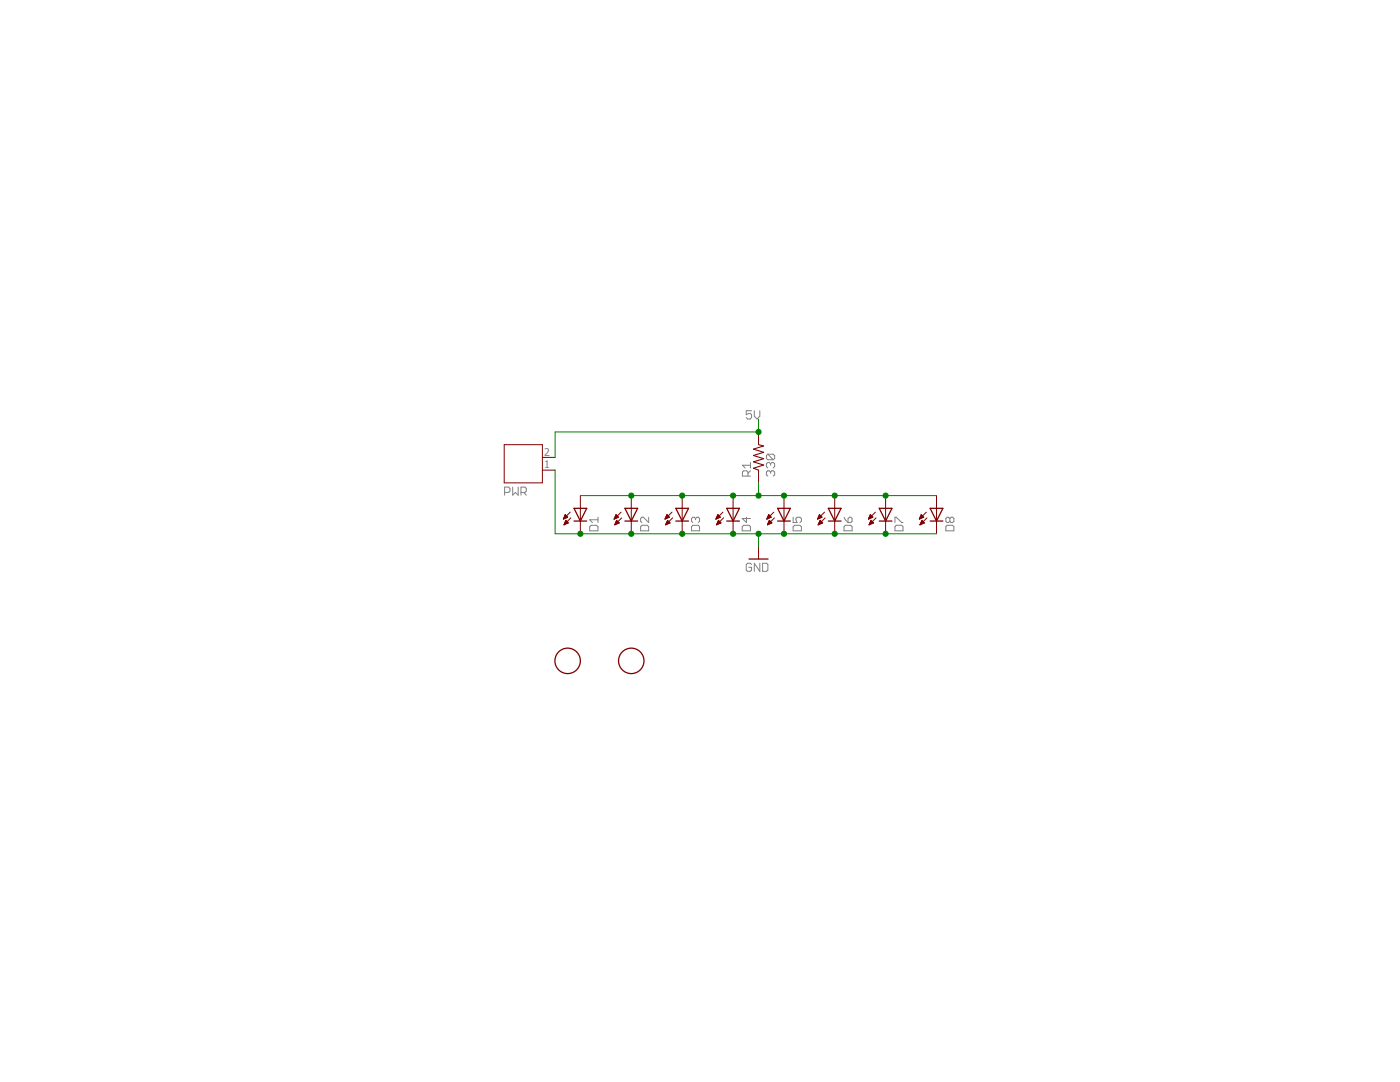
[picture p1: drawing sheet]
<?xml version="1.0" encoding="utf-8"?>
<!DOCTYPE eagle SYSTEM "eagle.dtd">
<!--
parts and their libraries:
SparkFun-Aesthetics: Licensing: Creative Commons ShareAlike 4.0 International - https://creativecommons.org/licenses/by-sa/4.0
-->
<eagle version="7.3.0">
<drawing>
<settings>
<setting alwaysvectorfont="no"/>
<setting verticaltext="up"/>
</settings>
<grid distance="0.1" unitdist="inch" unit="inch" style="lines" multiple="1" display="yes" altdistance="0.01" altunitdist="inch" altunit="inch"/>
<schematic xreflabel="%F%N/%S.%C%R" xrefpart="/%S.%C%R">
<libraries>
<library name="adafruit">
<symbols>
<symbol name="LED">
<wire x1="1.27" y1="0" x2="0" y2="-2.54" width="0.254" layer="94"/>
<wire x1="0" y1="-2.54" x2="-1.27" y2="0" width="0.254" layer="94"/>
<wire x1="1.27" y1="-2.54" x2="0" y2="-2.54" width="0.254" layer="94"/>
<wire x1="0" y1="-2.54" x2="-1.27" y2="-2.54" width="0.254" layer="94"/>
<wire x1="1.27" y1="0" x2="0" y2="0" width="0.254" layer="94"/>
<wire x1="0" y1="0" x2="-1.27" y2="0" width="0.254" layer="94"/>
<wire x1="0" y1="0" x2="0" y2="-2.54" width="0.1524" layer="94"/>
<wire x1="-2.032" y1="-0.762" x2="-3.429" y2="-2.159" width="0.1524" layer="94"/>
<wire x1="-1.905" y1="-1.905" x2="-3.302" y2="-3.302" width="0.1524" layer="94"/>
<text x="3.556" y="-4.572" size="1.778" layer="95" rot="R90">&gt;NAME</text>
<text x="5.715" y="-4.572" size="1.778" layer="96" rot="R90">&gt;VALUE</text>
<pin name="C" x="0" y="-5.08" visible="off" length="short" direction="pas" rot="R90"/>
<pin name="A" x="0" y="2.54" visible="off" length="short" direction="pas" rot="R270"/>
<polygon width="0.1524" layer="94">
<vertex x="-3.429" y="-2.159"/>
<vertex x="-3.048" y="-1.27"/>
<vertex x="-2.54" y="-1.778"/>
</polygon>
<polygon width="0.1524" layer="94">
<vertex x="-3.302" y="-3.302"/>
<vertex x="-2.921" y="-2.413"/>
<vertex x="-2.413" y="-2.921"/>
</polygon>
</symbol>
<symbol name="R-US">
<wire x1="-2.54" y1="0" x2="-2.159" y2="1.016" width="0.2032" layer="94"/>
<wire x1="-2.159" y1="1.016" x2="-1.524" y2="-1.016" width="0.2032" layer="94"/>
<wire x1="-1.524" y1="-1.016" x2="-0.889" y2="1.016" width="0.2032" layer="94"/>
<wire x1="-0.889" y1="1.016" x2="-0.254" y2="-1.016" width="0.2032" layer="94"/>
<wire x1="-0.254" y1="-1.016" x2="0.381" y2="1.016" width="0.2032" layer="94"/>
<wire x1="0.381" y1="1.016" x2="1.016" y2="-1.016" width="0.2032" layer="94"/>
<wire x1="1.016" y1="-1.016" x2="1.651" y2="1.016" width="0.2032" layer="94"/>
<wire x1="1.651" y1="1.016" x2="2.286" y2="-1.016" width="0.2032" layer="94"/>
<wire x1="2.286" y1="-1.016" x2="2.54" y2="0" width="0.2032" layer="94"/>
<text x="-3.81" y="1.4986" size="1.778" layer="95">&gt;NAME</text>
<text x="-3.81" y="-3.302" size="1.778" layer="96">&gt;VALUE</text>
<pin name="2" x="5.08" y="0" visible="off" length="short" direction="pas" swaplevel="1" rot="R180"/>
<pin name="1" x="-5.08" y="0" visible="off" length="short" direction="pas" swaplevel="1"/>
</symbol>
<symbol name="DOT">
<circle x="0" y="0" radius="2.54" width="0.254" layer="94"/>
</symbol>
</symbols>
<devicesets>
<deviceset name="LED" prefix="LED" uservalue="yes">
<gates>
<gate name="G$1" symbol="LED" x="0" y="0"/>
</gates>
<devices>
<device name="SMT1206" package="1206">
<connects>
<connect gate="G$1" pin="A" pad="A"/>
<connect gate="G$1" pin="C" pad="C"/>
</connects>
<technologies>
<technology name=""/>
</technologies>
</device>
<device name="LD260" package="LD260">
<connects>
<connect gate="G$1" pin="A" pad="A"/>
<connect gate="G$1" pin="C" pad="K"/>
</connects>
<technologies>
<technology name=""/>
</technologies>
</device>
<device name="SQR2X5" package="LED2X5">
<connects>
<connect gate="G$1" pin="A" pad="A"/>
<connect gate="G$1" pin="C" pad="K"/>
</connects>
<technologies>
<technology name=""/>
</technologies>
</device>
<device name="3MM" package="LED3MM">
<connects>
<connect gate="G$1" pin="A" pad="A"/>
<connect gate="G$1" pin="C" pad="K"/>
</connects>
<technologies>
<technology name=""/>
</technologies>
</device>
<device name="5MM" package="LED5MM">
<connects>
<connect gate="G$1" pin="A" pad="A"/>
<connect gate="G$1" pin="C" pad="K"/>
</connects>
<technologies>
<technology name=""/>
</technologies>
</device>
<device name="LSU260" package="LSU260">
<connects>
<connect gate="G$1" pin="A" pad="A"/>
<connect gate="G$1" pin="C" pad="K"/>
</connects>
<technologies>
<technology name=""/>
</technologies>
</device>
<device name="LZR181" package="LZR181">
<connects>
<connect gate="G$1" pin="A" pad="A"/>
<connect gate="G$1" pin="C" pad="K"/>
</connects>
<technologies>
<technology name=""/>
</technologies>
</device>
<device name="B152" package="Q62902-B152">
<connects>
<connect gate="G$1" pin="A" pad="A"/>
<connect gate="G$1" pin="C" pad="K"/>
</connects>
<technologies>
<technology name=""/>
</technologies>
</device>
<device name="B153" package="Q62902-B153">
<connects>
<connect gate="G$1" pin="A" pad="A"/>
<connect gate="G$1" pin="C" pad="K"/>
</connects>
<technologies>
<technology name=""/>
</technologies>
</device>
<device name="B155" package="Q62902-B155">
<connects>
<connect gate="G$1" pin="A" pad="A"/>
<connect gate="G$1" pin="C" pad="K"/>
</connects>
<technologies>
<technology name=""/>
</technologies>
</device>
<device name="B156" package="Q62902-B156">
<connects>
<connect gate="G$1" pin="A" pad="A"/>
<connect gate="G$1" pin="C" pad="K"/>
</connects>
<technologies>
<technology name=""/>
</technologies>
</device>
<device name="SFH480" package="SFH480">
<connects>
<connect gate="G$1" pin="A" pad="A"/>
<connect gate="G$1" pin="C" pad="K"/>
</connects>
<technologies>
<technology name=""/>
</technologies>
</device>
<device name="SFH482" package="SFH482">
<connects>
<connect gate="G$1" pin="A" pad="A"/>
<connect gate="G$1" pin="C" pad="K"/>
</connects>
<technologies>
<technology name=""/>
</technologies>
</device>
<device name="SQR5.7X3.2" package="U57X32">
<connects>
<connect gate="G$1" pin="A" pad="A"/>
<connect gate="G$1" pin="C" pad="K"/>
</connects>
<technologies>
<technology name=""/>
</technologies>
</device>
<device name="IRL80A" package="IRL80A">
<connects>
<connect gate="G$1" pin="A" pad="A"/>
<connect gate="G$1" pin="C" pad="K"/>
</connects>
<technologies>
<technology name=""/>
</technologies>
</device>
<device name="P-LCC-2" package="P-LCC-2">
<connects>
<connect gate="G$1" pin="A" pad="A"/>
<connect gate="G$1" pin="C" pad="C"/>
</connects>
<technologies>
<technology name=""/>
</technologies>
</device>
<device name="MINI-TOP" package="OSRAM-MINI-TOP-LED">
<connects>
<connect gate="G$1" pin="A" pad="A"/>
<connect gate="G$1" pin="C" pad="C"/>
</connects>
<technologies>
<technology name=""/>
</technologies>
</device>
<device name="SIDELED" package="OSRAM-SIDELED">
<connects>
<connect gate="G$1" pin="A" pad="A"/>
<connect gate="G$1" pin="C" pad="C"/>
</connects>
<technologies>
<technology name=""/>
</technologies>
</device>
<device name="SMART-LED" package="SMART-LED">
<connects>
<connect gate="G$1" pin="A" pad="A"/>
<connect gate="G$1" pin="C" pad="B"/>
</connects>
<technologies>
<technology name=""/>
</technologies>
</device>
<device name="P-LCC-2-BACK" package="P-LCC-2-TOPLED-RG">
<connects>
<connect gate="G$1" pin="A" pad="A"/>
<connect gate="G$1" pin="C" pad="C"/>
</connects>
<technologies>
<technology name=""/>
</technologies>
</device>
<device name="MICRO-SIDELED" package="MICRO-SIDELED">
<connects>
<connect gate="G$1" pin="A" pad="A"/>
<connect gate="G$1" pin="C" pad="C"/>
</connects>
<technologies>
<technology name=""/>
</technologies>
</device>
<device name="P-LCC-4" package="P-LCC-4">
<connects>
<connect gate="G$1" pin="A" pad="A"/>
<connect gate="G$1" pin="C" pad="C@4"/>
</connects>
<technologies>
<technology name=""/>
</technologies>
</device>
<device name="CHIP-LED0603" package="CHIP-LED0603">
<connects>
<connect gate="G$1" pin="A" pad="A"/>
<connect gate="G$1" pin="C" pad="C"/>
</connects>
<technologies>
<technology name=""/>
</technologies>
</device>
<device name="CHIP-LED0805" package="CHIP-LED0805">
<connects>
<connect gate="G$1" pin="A" pad="A"/>
<connect gate="G$1" pin="C" pad="C"/>
</connects>
<technologies>
<technology name=""/>
</technologies>
</device>
<device name="TOPLED-SANTANA" package="MINI-TOPLED-SANTANA">
<connects>
<connect gate="G$1" pin="A" pad="A"/>
<connect gate="G$1" pin="C" pad="C"/>
</connects>
<technologies>
<technology name=""/>
</technologies>
</device>
<device name="CHIPLED_0805" package="CHIPLED_0805">
<connects>
<connect gate="G$1" pin="A" pad="A"/>
<connect gate="G$1" pin="C" pad="C"/>
</connects>
<technologies>
<technology name=""/>
</technologies>
</device>
<device name="CHIPLED_1206" package="CHIPLED_1206">
<connects>
<connect gate="G$1" pin="A" pad="A"/>
<connect gate="G$1" pin="C" pad="C"/>
</connects>
<technologies>
<technology name=""/>
</technologies>
</device>
<device name="CHIPLED_0603" package="CHIPLED_0603">
<connects>
<connect gate="G$1" pin="A" pad="A"/>
<connect gate="G$1" pin="C" pad="C"/>
</connects>
<technologies>
<technology name=""/>
</technologies>
</device>
<device name="CHIPLED-0603-TTW" package="CHIPLED-0603-TTW">
<connects>
<connect gate="G$1" pin="A" pad="A@1"/>
<connect gate="G$1" pin="C" pad="C@1"/>
</connects>
<technologies>
<technology name=""/>
</technologies>
</device>
<device name="" package="SMARTLED-TTW">
<connects>
<connect gate="G$1" pin="A" pad="A@1"/>
<connect gate="G$1" pin="C" pad="C@1"/>
</connects>
<technologies>
<technology name=""/>
</technologies>
</device>
<device name="SMLK34" package="SMLK34">
<connects>
<connect gate="G$1" pin="A" pad="A"/>
<connect gate="G$1" pin="C" pad="K"/>
</connects>
<technologies>
<technology name=""/>
</technologies>
</device>
</devices>
</deviceset>
<deviceset name="R-US_" prefix="R" uservalue="yes">
<gates>
<gate name="G$1" symbol="R-US" x="0" y="0"/>
</gates>
<devices>
<device name="R0402" package="R0402">
<connects>
<connect gate="G$1" pin="1" pad="1"/>
<connect gate="G$1" pin="2" pad="2"/>
</connects>
<technologies>
<technology name=""/>
</technologies>
</device>
<device name="R0603" package="R0603">
<connects>
<connect gate="G$1" pin="1" pad="1"/>
<connect gate="G$1" pin="2" pad="2"/>
</connects>
<technologies>
<technology name=""/>
</technologies>
</device>
<device name="R0805" package="R0805">
<connects>
<connect gate="G$1" pin="1" pad="1"/>
<connect gate="G$1" pin="2" pad="2"/>
</connects>
<technologies>
<technology name=""/>
</technologies>
</device>
<device name="R0805W" package="R0805W">
<connects>
<connect gate="G$1" pin="1" pad="1"/>
<connect gate="G$1" pin="2" pad="2"/>
</connects>
<technologies>
<technology name=""/>
</technologies>
</device>
<device name="R1005" package="R1005">
<connects>
<connect gate="G$1" pin="1" pad="1"/>
<connect gate="G$1" pin="2" pad="2"/>
</connects>
<technologies>
<technology name=""/>
</technologies>
</device>
<device name="R1206" package="R1206">
<connects>
<connect gate="G$1" pin="1" pad="1"/>
<connect gate="G$1" pin="2" pad="2"/>
</connects>
<technologies>
<technology name=""/>
</technologies>
</device>
<device name="R1206W" package="R1206W">
<connects>
<connect gate="G$1" pin="1" pad="1"/>
<connect gate="G$1" pin="2" pad="2"/>
</connects>
<technologies>
<technology name=""/>
</technologies>
</device>
<device name="R1210" package="R1210">
<connects>
<connect gate="G$1" pin="1" pad="1"/>
<connect gate="G$1" pin="2" pad="2"/>
</connects>
<technologies>
<technology name=""/>
</technologies>
</device>
<device name="R1210W" package="R1210W">
<connects>
<connect gate="G$1" pin="1" pad="1"/>
<connect gate="G$1" pin="2" pad="2"/>
</connects>
<technologies>
<technology name=""/>
</technologies>
</device>
<device name="R2010" package="R2010">
<connects>
<connect gate="G$1" pin="1" pad="1"/>
<connect gate="G$1" pin="2" pad="2"/>
</connects>
<technologies>
<technology name=""/>
</technologies>
</device>
<device name="R2010W" package="R2010W">
<connects>
<connect gate="G$1" pin="1" pad="1"/>
<connect gate="G$1" pin="2" pad="2"/>
</connects>
<technologies>
<technology name=""/>
</technologies>
</device>
<device name="R2012" package="R2012">
<connects>
<connect gate="G$1" pin="1" pad="1"/>
<connect gate="G$1" pin="2" pad="2"/>
</connects>
<technologies>
<technology name=""/>
</technologies>
</device>
<device name="R2012W" package="R2012W">
<connects>
<connect gate="G$1" pin="1" pad="1"/>
<connect gate="G$1" pin="2" pad="2"/>
</connects>
<technologies>
<technology name=""/>
</technologies>
</device>
<device name="R2512" package="R2512">
<connects>
<connect gate="G$1" pin="1" pad="1"/>
<connect gate="G$1" pin="2" pad="2"/>
</connects>
<technologies>
<technology name=""/>
</technologies>
</device>
<device name="R2512W" package="R2512W">
<connects>
<connect gate="G$1" pin="1" pad="1"/>
<connect gate="G$1" pin="2" pad="2"/>
</connects>
<technologies>
<technology name=""/>
</technologies>
</device>
<device name="R3216" package="R3216">
<connects>
<connect gate="G$1" pin="1" pad="1"/>
<connect gate="G$1" pin="2" pad="2"/>
</connects>
<technologies>
<technology name=""/>
</technologies>
</device>
<device name="R3216W" package="R3216W">
<connects>
<connect gate="G$1" pin="1" pad="1"/>
<connect gate="G$1" pin="2" pad="2"/>
</connects>
<technologies>
<technology name=""/>
</technologies>
</device>
<device name="R3225" package="R3225">
<connects>
<connect gate="G$1" pin="1" pad="1"/>
<connect gate="G$1" pin="2" pad="2"/>
</connects>
<technologies>
<technology name=""/>
</technologies>
</device>
<device name="R3225W" package="R3225W">
<connects>
<connect gate="G$1" pin="1" pad="1"/>
<connect gate="G$1" pin="2" pad="2"/>
</connects>
<technologies>
<technology name=""/>
</technologies>
</device>
<device name="R5025" package="R5025">
<connects>
<connect gate="G$1" pin="1" pad="1"/>
<connect gate="G$1" pin="2" pad="2"/>
</connects>
<technologies>
<technology name=""/>
</technologies>
</device>
<device name="R5025W" package="R5025W">
<connects>
<connect gate="G$1" pin="1" pad="1"/>
<connect gate="G$1" pin="2" pad="2"/>
</connects>
<technologies>
<technology name=""/>
</technologies>
</device>
<device name="R6332" package="R6332">
<connects>
<connect gate="G$1" pin="1" pad="1"/>
<connect gate="G$1" pin="2" pad="2"/>
</connects>
<technologies>
<technology name=""/>
</technologies>
</device>
<device name="R6332W" package="R6332W">
<connects>
<connect gate="G$1" pin="1" pad="1"/>
<connect gate="G$1" pin="2" pad="2"/>
</connects>
<technologies>
<technology name=""/>
</technologies>
</device>
<device name="M0805" package="M0805">
<connects>
<connect gate="G$1" pin="1" pad="1"/>
<connect gate="G$1" pin="2" pad="2"/>
</connects>
<technologies>
<technology name=""/>
</technologies>
</device>
<device name="M1206" package="M1206">
<connects>
<connect gate="G$1" pin="1" pad="1"/>
<connect gate="G$1" pin="2" pad="2"/>
</connects>
<technologies>
<technology name=""/>
</technologies>
</device>
<device name="M1406" package="M1406">
<connects>
<connect gate="G$1" pin="1" pad="1"/>
<connect gate="G$1" pin="2" pad="2"/>
</connects>
<technologies>
<technology name=""/>
</technologies>
</device>
<device name="M2012" package="M2012">
<connects>
<connect gate="G$1" pin="1" pad="1"/>
<connect gate="G$1" pin="2" pad="2"/>
</connects>
<technologies>
<technology name=""/>
</technologies>
</device>
<device name="M2309" package="M2309">
<connects>
<connect gate="G$1" pin="1" pad="1"/>
<connect gate="G$1" pin="2" pad="2"/>
</connects>
<technologies>
<technology name=""/>
</technologies>
</device>
<device name="M3216" package="M3216">
<connects>
<connect gate="G$1" pin="1" pad="1"/>
<connect gate="G$1" pin="2" pad="2"/>
</connects>
<technologies>
<technology name=""/>
</technologies>
</device>
<device name="M3516" package="M3516">
<connects>
<connect gate="G$1" pin="1" pad="1"/>
<connect gate="G$1" pin="2" pad="2"/>
</connects>
<technologies>
<technology name=""/>
</technologies>
</device>
<device name="M5923" package="M5923">
<connects>
<connect gate="G$1" pin="1" pad="1"/>
<connect gate="G$1" pin="2" pad="2"/>
</connects>
<technologies>
<technology name=""/>
</technologies>
</device>
<device name="0204/5" package="0204/5">
<connects>
<connect gate="G$1" pin="1" pad="1"/>
<connect gate="G$1" pin="2" pad="2"/>
</connects>
<technologies>
<technology name=""/>
</technologies>
</device>
<device name="0204/7" package="0204/7">
<connects>
<connect gate="G$1" pin="1" pad="1"/>
<connect gate="G$1" pin="2" pad="2"/>
</connects>
<technologies>
<technology name=""/>
</technologies>
</device>
<device name="0207/10" package="0207/10">
<connects>
<connect gate="G$1" pin="1" pad="1"/>
<connect gate="G$1" pin="2" pad="2"/>
</connects>
<technologies>
<technology name=""/>
</technologies>
</device>
<device name="0207/12" package="0207/12">
<connects>
<connect gate="G$1" pin="1" pad="1"/>
<connect gate="G$1" pin="2" pad="2"/>
</connects>
<technologies>
<technology name=""/>
</technologies>
</device>
<device name="0207/15" package="0207/15">
<connects>
<connect gate="G$1" pin="1" pad="1"/>
<connect gate="G$1" pin="2" pad="2"/>
</connects>
<technologies>
<technology name=""/>
</technologies>
</device>
<device name="0207/2V" package="0207/2V">
<connects>
<connect gate="G$1" pin="1" pad="1"/>
<connect gate="G$1" pin="2" pad="2"/>
</connects>
<technologies>
<technology name=""/>
</technologies>
</device>
<device name="0207/5V" package="0207/5V">
<connects>
<connect gate="G$1" pin="1" pad="1"/>
<connect gate="G$1" pin="2" pad="2"/>
</connects>
<technologies>
<technology name=""/>
</technologies>
</device>
<device name="0207/7" package="0207/7">
<connects>
<connect gate="G$1" pin="1" pad="1"/>
<connect gate="G$1" pin="2" pad="2"/>
</connects>
<technologies>
<technology name=""/>
</technologies>
</device>
<device name="0309/10" package="0309/10">
<connects>
<connect gate="G$1" pin="1" pad="1"/>
<connect gate="G$1" pin="2" pad="2"/>
</connects>
<technologies>
<technology name=""/>
</technologies>
</device>
<device name="0309/12" package="0309/12">
<connects>
<connect gate="G$1" pin="1" pad="1"/>
<connect gate="G$1" pin="2" pad="2"/>
</connects>
<technologies>
<technology name=""/>
</technologies>
</device>
<device name="0411/12" package="0411/12">
<connects>
<connect gate="G$1" pin="1" pad="1"/>
<connect gate="G$1" pin="2" pad="2"/>
</connects>
<technologies>
<technology name=""/>
</technologies>
</device>
<device name="0411/15" package="0411/15">
<connects>
<connect gate="G$1" pin="1" pad="1"/>
<connect gate="G$1" pin="2" pad="2"/>
</connects>
<technologies>
<technology name=""/>
</technologies>
</device>
<device name="0411/3V" package="0411V">
<connects>
<connect gate="G$1" pin="1" pad="1"/>
<connect gate="G$1" pin="2" pad="2"/>
</connects>
<technologies>
<technology name=""/>
</technologies>
</device>
<device name="0414/15" package="0414/15">
<connects>
<connect gate="G$1" pin="1" pad="1"/>
<connect gate="G$1" pin="2" pad="2"/>
</connects>
<technologies>
<technology name=""/>
</technologies>
</device>
<device name="0414/5V" package="0414V">
<connects>
<connect gate="G$1" pin="1" pad="1"/>
<connect gate="G$1" pin="2" pad="2"/>
</connects>
<technologies>
<technology name=""/>
</technologies>
</device>
<device name="0617/17" package="0617/17">
<connects>
<connect gate="G$1" pin="1" pad="1"/>
<connect gate="G$1" pin="2" pad="2"/>
</connects>
<technologies>
<technology name=""/>
</technologies>
</device>
<device name="0617/22" package="0617/22">
<connects>
<connect gate="G$1" pin="1" pad="1"/>
<connect gate="G$1" pin="2" pad="2"/>
</connects>
<technologies>
<technology name=""/>
</technologies>
</device>
<device name="0617/5V" package="0617V">
<connects>
<connect gate="G$1" pin="1" pad="1"/>
<connect gate="G$1" pin="2" pad="2"/>
</connects>
<technologies>
<technology name=""/>
</technologies>
</device>
<device name="0922/22" package="0922/22">
<connects>
<connect gate="G$1" pin="1" pad="1"/>
<connect gate="G$1" pin="2" pad="2"/>
</connects>
<technologies>
<technology name=""/>
</technologies>
</device>
<device name="0613/5V" package="P0613V">
<connects>
<connect gate="G$1" pin="1" pad="1"/>
<connect gate="G$1" pin="2" pad="2"/>
</connects>
<technologies>
<technology name=""/>
</technologies>
</device>
<device name="0613/15" package="P0613/15">
<connects>
<connect gate="G$1" pin="1" pad="1"/>
<connect gate="G$1" pin="2" pad="2"/>
</connects>
<technologies>
<technology name=""/>
</technologies>
</device>
<device name="0817/22" package="P0817/22">
<connects>
<connect gate="G$1" pin="1" pad="1"/>
<connect gate="G$1" pin="2" pad="2"/>
</connects>
<technologies>
<technology name=""/>
</technologies>
</device>
<device name="0817/7V" package="P0817V">
<connects>
<connect gate="G$1" pin="1" pad="1"/>
<connect gate="G$1" pin="2" pad="2"/>
</connects>
<technologies>
<technology name=""/>
</technologies>
</device>
<device name="V234/12" package="V234/12">
<connects>
<connect gate="G$1" pin="1" pad="1"/>
<connect gate="G$1" pin="2" pad="2"/>
</connects>
<technologies>
<technology name=""/>
</technologies>
</device>
<device name="V235/17" package="V235/17">
<connects>
<connect gate="G$1" pin="1" pad="1"/>
<connect gate="G$1" pin="2" pad="2"/>
</connects>
<technologies>
<technology name=""/>
</technologies>
</device>
<device name="V526-0" package="V526-0">
<connects>
<connect gate="G$1" pin="1" pad="1"/>
<connect gate="G$1" pin="2" pad="2"/>
</connects>
<technologies>
<technology name=""/>
</technologies>
</device>
<device name="MELF0102AX" package="MINI_MELF-0102AX">
<connects>
<connect gate="G$1" pin="1" pad="1"/>
<connect gate="G$1" pin="2" pad="2"/>
</connects>
<technologies>
<technology name=""/>
</technologies>
</device>
<device name="0922V" package="0922V">
<connects>
<connect gate="G$1" pin="1" pad="1"/>
<connect gate="G$1" pin="2" pad="2"/>
</connects>
<technologies>
<technology name=""/>
</technologies>
</device>
<device name="MELF0102R" package="MINI_MELF-0102R">
<connects>
<connect gate="G$1" pin="1" pad="1"/>
<connect gate="G$1" pin="2" pad="2"/>
</connects>
<technologies>
<technology name=""/>
</technologies>
</device>
<device name="MELF0102W" package="MINI_MELF-0102W">
<connects>
<connect gate="G$1" pin="1" pad="1"/>
<connect gate="G$1" pin="2" pad="2"/>
</connects>
<technologies>
<technology name=""/>
</technologies>
</device>
<device name="MELF0204R" package="MINI_MELF-0204R">
<connects>
<connect gate="G$1" pin="1" pad="1"/>
<connect gate="G$1" pin="2" pad="2"/>
</connects>
<technologies>
<technology name=""/>
</technologies>
</device>
<device name="MELF0204W" package="MINI_MELF-0204W">
<connects>
<connect gate="G$1" pin="1" pad="1"/>
<connect gate="G$1" pin="2" pad="2"/>
</connects>
<technologies>
<technology name=""/>
</technologies>
</device>
<device name="MELF0207R" package="MINI_MELF-0207R">
<connects>
<connect gate="G$1" pin="1" pad="1"/>
<connect gate="G$1" pin="2" pad="2"/>
</connects>
<technologies>
<technology name=""/>
</technologies>
</device>
<device name="MELF0207W" package="MINI_MELF-0207W">
<connects>
<connect gate="G$1" pin="1" pad="1"/>
<connect gate="G$1" pin="2" pad="2"/>
</connects>
<technologies>
<technology name=""/>
</technologies>
</device>
<device name="RDH/15" package="RDH/15">
<connects>
<connect gate="G$1" pin="1" pad="1"/>
<connect gate="G$1" pin="2" pad="2"/>
</connects>
<technologies>
<technology name=""/>
</technologies>
</device>
<device name="0204/2V" package="0204V">
<connects>
<connect gate="G$1" pin="1" pad="1"/>
<connect gate="G$1" pin="2" pad="2"/>
</connects>
<technologies>
<technology name=""/>
</technologies>
</device>
<device name="0309/V" package="0309V">
<connects>
<connect gate="G$1" pin="1" pad="1"/>
<connect gate="G$1" pin="2" pad="2"/>
</connects>
<technologies>
<technology name=""/>
</technologies>
</device>
<device name="FLIPFLOP" package="0805-THM">
<connects>
<connect gate="G$1" pin="1" pad="1"/>
<connect gate="G$1" pin="2" pad="2"/>
</connects>
<technologies>
<technology name=""/>
</technologies>
</device>
<device name="FLIPFLOP7" package="0805-THM-7">
<connects>
<connect gate="G$1" pin="1" pad="1"/>
<connect gate="G$1" pin="2" pad="2"/>
</connects>
<technologies>
<technology name=""/>
</technologies>
</device>
<device name="0207/9" package="0207/9">
<connects>
<connect gate="G$1" pin="1" pad="1"/>
<connect gate="G$1" pin="2" pad="2"/>
</connects>
<technologies>
<technology name=""/>
</technologies>
</device>
</devices>
</deviceset>
<deviceset name="FIDUCIAL">
<gates>
<gate name="G$1" symbol="DOT" x="0" y="0"/>
</gates>
<devices>
<device name="" package="FIDUCIAL_1MM">
<technologies>
<technology name=""/>
</technologies>
</device>
</devices>
</deviceset>
</devicesets>
</library>
<library name="SparkFun-Aesthetics">
<symbols>
<symbol name="DGND">
<wire x1="-1.905" y1="0" x2="1.905" y2="0" width="0.254" layer="94"/>
<text x="-2.54" y="-2.54" size="1.778" layer="96">&gt;VALUE</text>
<pin name="GND" x="0" y="2.54" visible="off" length="short" direction="sup" rot="R270"/>
</symbol>
</symbols>
<devicesets>
<deviceset name="GND" prefix="GND">
<gates>
<gate name="1" symbol="DGND" x="0" y="0"/>
</gates>
<devices>
<device name="">
<technologies>
<technology name=""/>
</technologies>
</device>
</devices>
</deviceset>
</devicesets>
</library>
<library name="jst-ph">
<symbols>
<symbol name="CON02">
<wire x1="-2.54" y1="2.54" x2="-2.54" y2="-5.08" width="0.1524" layer="94"/>
<wire x1="-2.54" y1="-5.08" x2="5.08" y2="-5.08" width="0.1524" layer="94"/>
<wire x1="5.08" y1="-5.08" x2="5.08" y2="2.54" width="0.1524" layer="94"/>
<wire x1="5.08" y1="2.54" x2="-2.54" y2="2.54" width="0.1524" layer="94"/>
<text x="-2.54" y="3.302" size="1.778" layer="95">&gt;NAME</text>
<text x="-2.54" y="-7.366" size="1.778" layer="96">&gt;VALUE</text>
<pin name="2" x="7.62" y="-2.54" visible="pad" length="short" direction="pas" rot="R180"/>
<pin name="1" x="7.62" y="0" visible="pad" length="short" direction="pas" rot="R180"/>
</symbol>
</symbols>
<devicesets>
<deviceset name="JST-PH2" prefix="P" uservalue="yes">
<gates>
<gate name="G$1" symbol="CON02" x="0" y="0"/>
</gates>
<devices>
<device name="" package="JST-PH2">
<connects>
<connect gate="G$1" pin="1" pad="1"/>
<connect gate="G$1" pin="2" pad="2"/>
</connects>
<technologies>
<technology name=""/>
</technologies>
</device>
</devices>
</deviceset>
</devicesets>
</library>
</libraries>
<attributes>
</attributes>
<variantdefs>
</variantdefs>
<classes>
<class number="0" name="default" width="0" drill="0">
</class>
</classes>
<parts>
<part name="D1" library="adafruit" deviceset="LED" device="CHIPLED_1206"/>
<part name="D2" library="adafruit" deviceset="LED" device="CHIPLED_1206"/>
<part name="D3" library="adafruit" deviceset="LED" device="CHIPLED_1206"/>
<part name="D4" library="adafruit" deviceset="LED" device="CHIPLED_1206"/>
<part name="R1" library="adafruit" deviceset="R-US_" device="R1206" value="330"/>
<part name="GND1" library="SparkFun-Aesthetics" deviceset="GND" device=""/>
<part name="D5" library="adafruit" deviceset="LED" device="CHIPLED_1206"/>
<part name="D6" library="adafruit" deviceset="LED" device="CHIPLED_1206"/>
<part name="D7" library="adafruit" deviceset="LED" device="CHIPLED_1206"/>
<part name="D8" library="adafruit" deviceset="LED" device="CHIPLED_1206"/>
<part name="PWR" library="jst-ph" deviceset="JST-PH2" device=""/>
<part name="U$1" library="adafruit" deviceset="FIDUCIAL" device=""/>
<part name="U$2" library="adafruit" deviceset="FIDUCIAL" device=""/>
</parts>
<sheets>
<sheet>
<plain>
</plain>
<instances>
<instance part="D1" gate="G$1" x="25.4" y="45.72"/>
<instance part="D2" gate="G$1" x="35.56" y="45.72"/>
<instance part="D3" gate="G$1" x="45.72" y="45.72"/>
<instance part="D4" gate="G$1" x="55.88" y="45.72"/>
<instance part="R1" gate="G$1" x="60.96" y="55.88" rot="R90"/>
<instance part="GND1" gate="1" x="60.96" y="35.56"/>
<instance part="D5" gate="G$1" x="66.04" y="45.72"/>
<instance part="D6" gate="G$1" x="76.2" y="45.72"/>
<instance part="D7" gate="G$1" x="86.36" y="45.72"/>
<instance part="D8" gate="G$1" x="96.52" y="45.72"/>
<instance part="PWR" gate="G$1" x="12.7" y="53.34" rot="MR180"/>
<instance part="U$1" gate="G$1" x="22.86" y="15.24"/>
<instance part="U$2" gate="G$1" x="35.56" y="15.24"/>
</instances>
<busses>
</busses>
<nets>
<net name="5V" class="0">
<segment>
<pinref part="R1" gate="G$1" pin="2"/>
<wire x1="60.96" y1="60.96" x2="60.96" y2="63.5" width="0.1524" layer="91"/>
<label x="58.42" y="63.5" size="1.778" layer="95"/>
<wire x1="20.32" y1="60.96" x2="60.96" y2="60.96" width="0.1524" layer="91"/>
<junction x="60.96" y="60.96"/>
<pinref part="PWR" gate="G$1" pin="2"/>
<wire x1="20.32" y1="55.88" x2="20.32" y2="60.96" width="0.1524" layer="91"/>
</segment>
</net>
<net name="COMMON" class="0">
<segment>
<pinref part="D2" gate="G$1" pin="A"/>
<pinref part="D1" gate="G$1" pin="A"/>
<wire x1="25.4" y1="48.26" x2="35.56" y2="48.26" width="0.1524" layer="91"/>
<pinref part="D3" gate="G$1" pin="A"/>
<pinref part="D4" gate="G$1" pin="A"/>
<wire x1="45.72" y1="48.26" x2="55.88" y2="48.26" width="0.1524" layer="91"/>
<pinref part="D8" gate="G$1" pin="A"/>
<pinref part="D7" gate="G$1" pin="A"/>
<wire x1="96.52" y1="48.26" x2="86.36" y2="48.26" width="0.1524" layer="91"/>
<pinref part="D6" gate="G$1" pin="A"/>
<wire x1="86.36" y1="48.26" x2="76.2" y2="48.26" width="0.1524" layer="91"/>
<pinref part="D5" gate="G$1" pin="A"/>
<wire x1="76.2" y1="48.26" x2="66.04" y2="48.26" width="0.1524" layer="91"/>
<wire x1="55.88" y1="48.26" x2="60.96" y2="48.26" width="0.1524" layer="91"/>
<junction x="55.88" y="48.26"/>
<junction x="66.04" y="48.26"/>
<junction x="76.2" y="48.26"/>
<junction x="86.36" y="48.26"/>
<wire x1="60.96" y1="48.26" x2="66.04" y2="48.26" width="0.1524" layer="91"/>
<wire x1="35.56" y1="48.26" x2="45.72" y2="48.26" width="0.1524" layer="91"/>
<pinref part="R1" gate="G$1" pin="1"/>
<wire x1="60.96" y1="48.26" x2="60.96" y2="50.8" width="0.1524" layer="91"/>
<junction x="60.96" y="48.26"/>
<junction x="45.72" y="48.26"/>
<junction x="35.56" y="48.26"/>
</segment>
</net>
<net name="GND" class="0">
<segment>
<pinref part="D1" gate="G$1" pin="C"/>
<pinref part="D2" gate="G$1" pin="C"/>
<wire x1="25.4" y1="40.64" x2="35.56" y2="40.64" width="0.1524" layer="91"/>
<pinref part="D3" gate="G$1" pin="C"/>
<pinref part="D4" gate="G$1" pin="C"/>
<wire x1="35.56" y1="40.64" x2="45.72" y2="40.64" width="0.1524" layer="91"/>
<wire x1="45.72" y1="40.64" x2="55.88" y2="40.64" width="0.1524" layer="91"/>
<junction x="35.56" y="40.64"/>
<junction x="45.72" y="40.64"/>
<pinref part="D5" gate="G$1" pin="C"/>
<pinref part="D6" gate="G$1" pin="C"/>
<wire x1="66.04" y1="40.64" x2="76.2" y2="40.64" width="0.1524" layer="91"/>
<pinref part="D7" gate="G$1" pin="C"/>
<wire x1="76.2" y1="40.64" x2="86.36" y2="40.64" width="0.1524" layer="91"/>
<pinref part="D8" gate="G$1" pin="C"/>
<wire x1="86.36" y1="40.64" x2="96.52" y2="40.64" width="0.1524" layer="91"/>
<wire x1="55.88" y1="40.64" x2="60.96" y2="40.64" width="0.1524" layer="91"/>
<junction x="55.88" y="40.64"/>
<junction x="66.04" y="40.64"/>
<junction x="76.2" y="40.64"/>
<junction x="86.36" y="40.64"/>
<pinref part="GND1" gate="1" pin="GND"/>
<wire x1="60.96" y1="40.64" x2="66.04" y2="40.64" width="0.1524" layer="91"/>
<wire x1="60.96" y1="40.64" x2="60.96" y2="38.1" width="0.1524" layer="91"/>
<junction x="60.96" y="40.64"/>
<wire x1="20.32" y1="40.64" x2="25.4" y2="40.64" width="0.1524" layer="91"/>
<junction x="25.4" y="40.64"/>
<pinref part="PWR" gate="G$1" pin="1"/>
<wire x1="20.32" y1="53.34" x2="20.32" y2="40.64" width="0.1524" layer="91"/>
</segment>
</net>
</nets>
</sheet>
</sheets>
</schematic>
</drawing>
</eagle>
